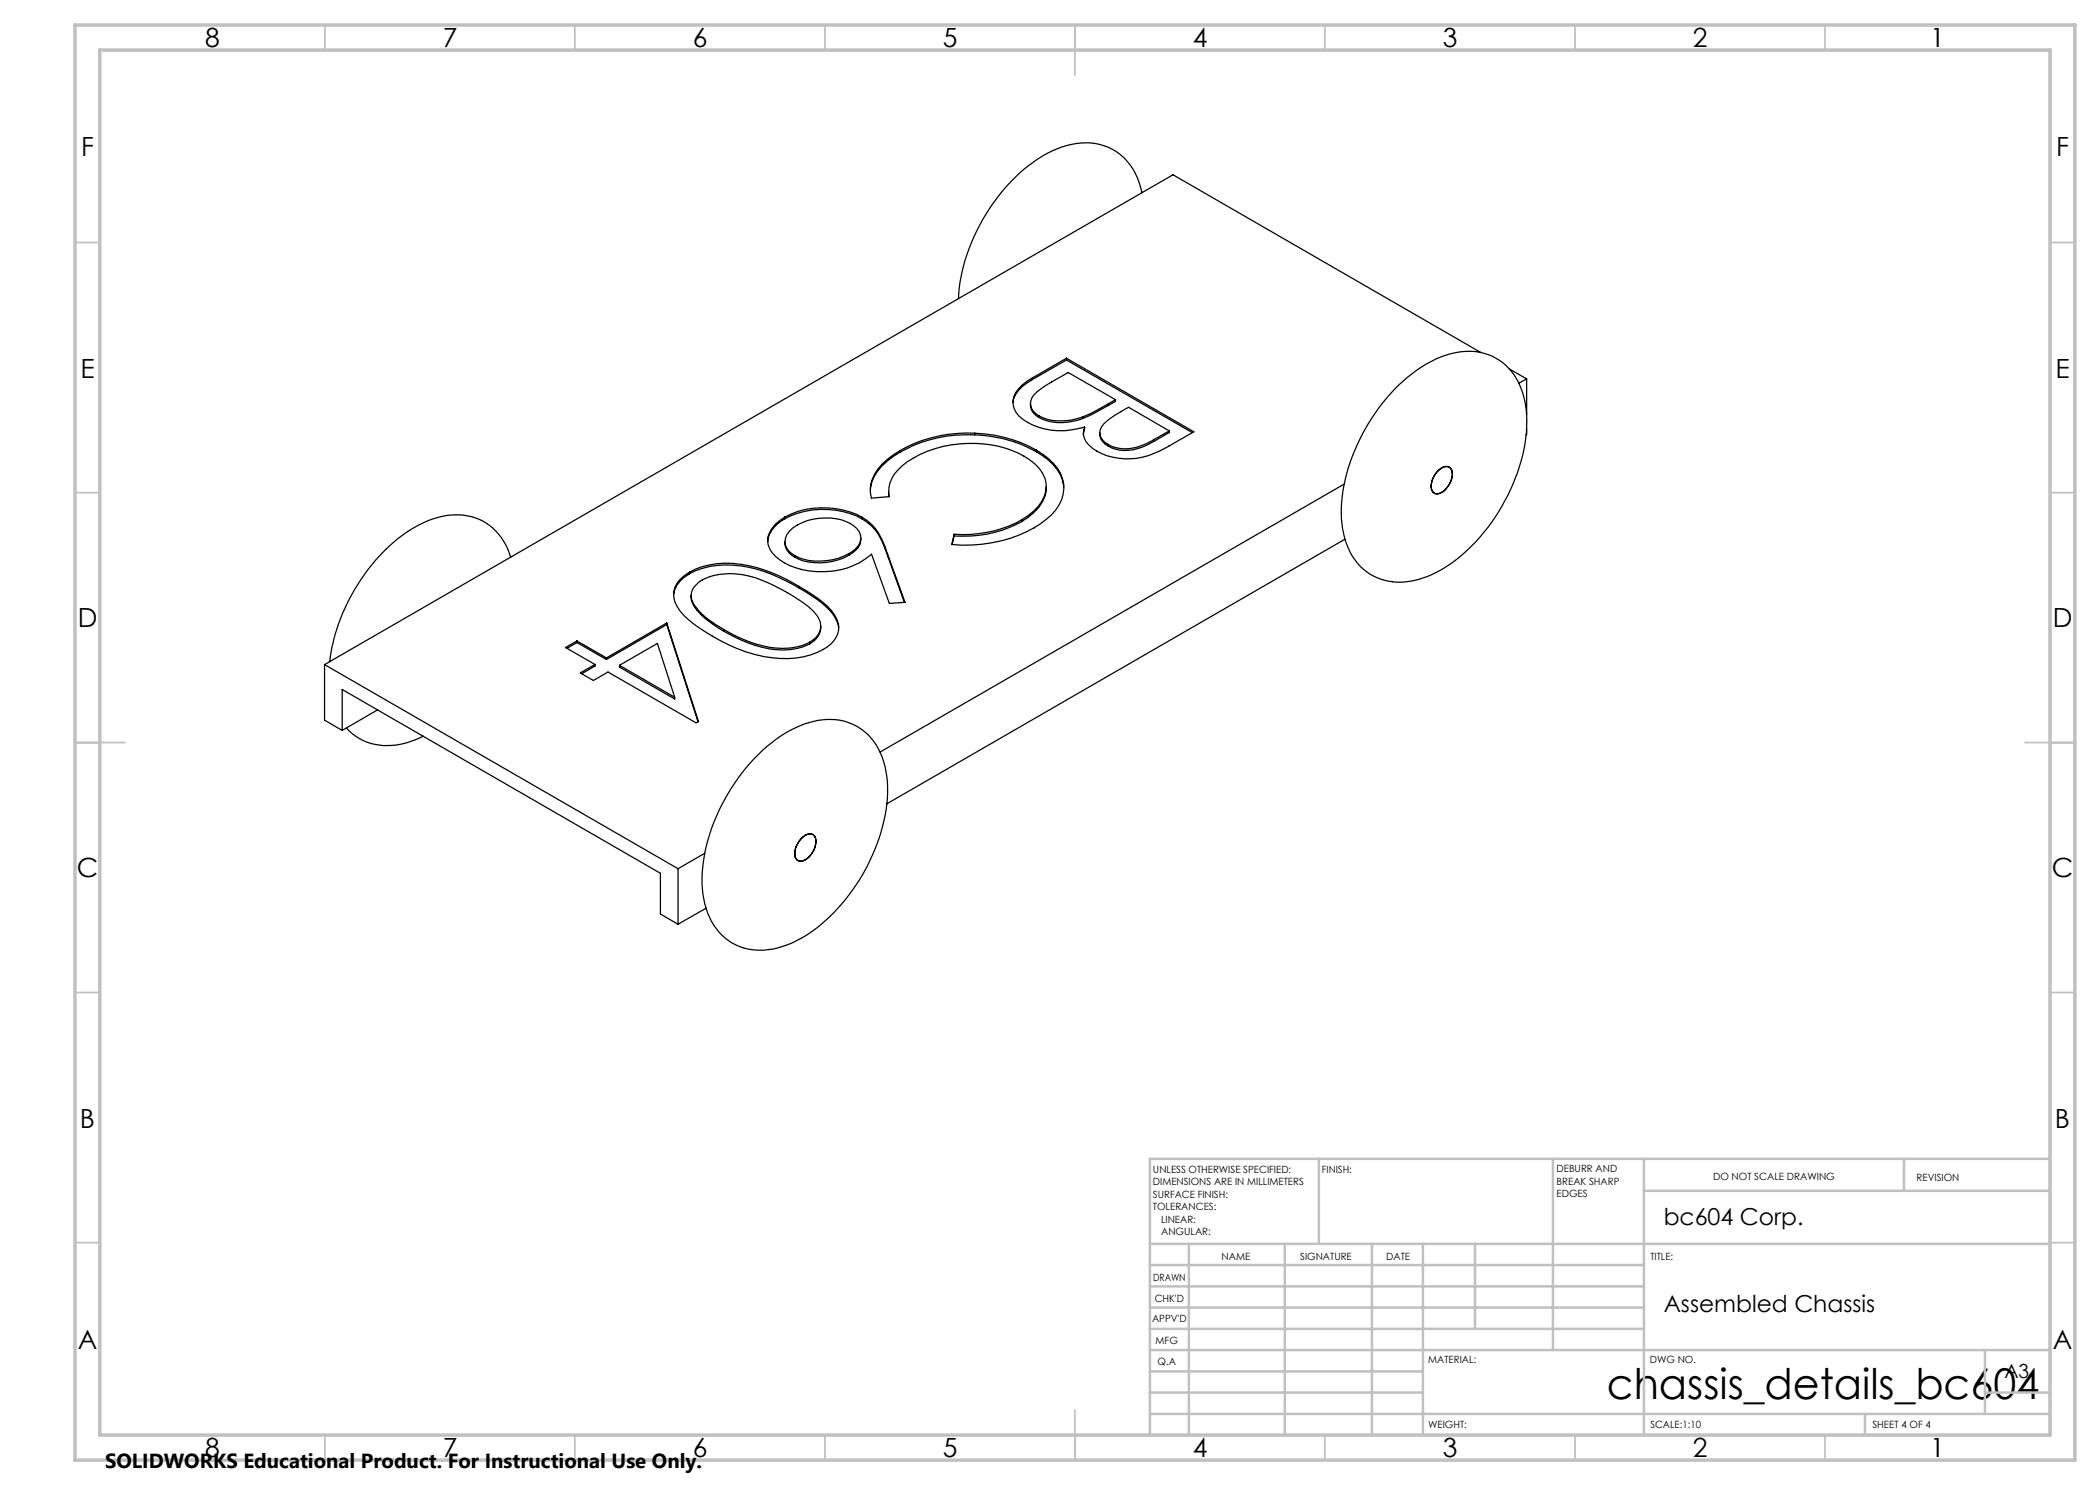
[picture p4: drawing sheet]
<svg xmlns="http://www.w3.org/2000/svg" width="420mm" height="297mm" viewBox="0 0 420 297" stroke-linecap="round" stroke-linejoin="round" font-family="sans-serif">
<g fill="none" stroke="#000" stroke-width=".25">
<path d="M228.4 38.6a11.8 11.8 0 0 0-8.9-9.8 16.7 16.7 0 0 0-12.7 3.5 37.7 37.7 0 0 0-15.1 27.5M213.3 71.6l-6.9 4a6.6 6.6 0 0 0-3.8 4.6 4.7 4.7 0 0 0 2.9 4.3 14.4 14.4 0 0 0 11.4 .9M213.3 71.6l25.5 14.8-5 2.8a14.8 14.8 0 0 1-12.5 1.9 7.2 7.2 0 0 1-4.4-3.4l-.2-.7 .2-1.6M213.3 72l-6.9 3.9a6.7 6.7 0 0 0-3.8 4.5M213.3 72l25.2 14.5M213.3 71.6v.4M223.1 79.9v.4l-5.1 2.8-1.5 .6M223.1 79.9l-9.5-5.4-4.8 2.8a6.2 6.2 0 0 0-2.6 2.8 2.77 2.77 0 0 0 1.6 3.1M223.1 79.9l-3.7 2.1-2.9 1.4M279 77.8a23.1 23.1 0 0 1 13.7-7.5 11.2 11.2 0 0 1 12 8.8 26.3 26.3 0 0 1-1.6 16.5 36.9 36.9 0 0 1-15 18.4 14.4 14.4 0 0 1-12.7 1.5 12.2 12.2 0 0 1-6.9-9.7 31.2 31.2 0 0 1 4-19 41.4 41.4 0 0 1 6.5-9zM296.2 70.5l-61.6-35.5-169.7 97.9M301.9 73.8l3.4 2"/>
<path d="M305.3 75.8l-1.5 .9M305.3 75.8v7.2M177.7 98.4l.1 .9M177.8 99.3a6.7 6.7 0 0 1 2.7-6.2 23.4 23.4 0 0 1 21.9-3 11.9 11.9 0 0 1 6.2 4.7 5.4 5.4 0 0 1-.9 6.4l-.9 1-2.5 1.8M180 90.1a11.5 11.5 0 0 0-5.7 6l-.2 1.2v1.2l.2 1.1 3.5-.3M180 90.4a11.8 11.8 0 0 0-5.7 6l-.2 1.6M180 90.1v.3M194.9 86.6a26.9 26.9 0 0 1 12.4 3.4M194.9 86.6a27.4 27.4 0 0 0-14.9 3.5M194.9 87a27.4 27.4 0 0 0-14.9 3.4M194.9 87a26.9 26.9 0 0 1 12.4 3.3M194.9 86.6v.4"/>
<path d="M206.1 80.7v.3a2.87 2.87 0 0 0 1.7 2.5M207.3 90a10.6 10.6 0 0 1 5.2 5.7 7.5 7.5 0 0 1-3.3 8.2 26.3 26.3 0 0 1-18.8 5l.4-2M207.3 90.3a10.6 10.6 0 0 1 5.2 5.7l.2 1.5M207.3 90v.3M207.8 83.5a10.6 10.6 0 0 0 8.7 .2M207.8 83.2a11 11 0 0 0 8.7 .2M207.8 83.2v.3M209.3 97.3a6.6 6.6 0 0 1-2.5 5.2l-2.5 1.8M216.5 83.4v.3M216.9 85.4l-.2 1.6M220 86.6v.3a2.7 2.7 0 0 0 1.7 2.3M221.7 88.9v.3"/>
<path d="M233.9 86.2v.3l-3.1 1.8a9.3 9.3 0 0 1-8.5 1.3l-.6-.4M233.9 86.2a28.3 28.3 0 0 1-6.5 3.2 7.3 7.3 0 0 1-5.7-.5M233.9 86.2l-8.2-4.7-3 1.8a6.5 6.5 0 0 0-2.7 2.7 2.65 2.65 0 0 0 1.7 2.9M268.8 96.8l-92.8 53.6M287.5 94.2a1.79 1.79 0 0 1 2.6-.5 3.2 3.2 0 0 1-.5 3.6 2.16 2.16 0 0 1-2.9 1.2 3.1 3.1 0 0 1 .3-3.6zM287.6 94.2a1.74 1.74 0 0 1 2.6-.5 3.8 3.8 0 0 1-1.6 4.6 1.34 1.34 0 0 1-2.3-.3 4.1 4.1 0 0 1 1.3-3.8zM305.3 85.8l-.1 1.2M102.1 111.4a11.2 11.2 0 0 0-13.8-8.1 25.7 25.7 0 0 0-13.1 8.7 39.1 39.1 0 0 0-9.3 20.3M136 115.9a13.5 13.5 0 0 1 10.5-3.2 33.1 33.1 0 0 1 15.7 6.1 12.2 12.2 0 0 1 5.2 5.2 4.7 4.7 0 0 1-2.8 5.9 17.3 17.3 0 0 1-11.7 1.4 36 36 0 0 1-16.1-8.1 5.4 5.4 0 0 1-1.9-5.6l.5-.9zM137.9 114.8a18.7 18.7 0 0 1 14.9-.5 42.7 42.7 0 0 1 12.7 7.3 6.6 6.6 0 0 1 2.2 3.9M137.9 114.8a5.9 5.9 0 0 0-3.2 4M137.9 114.4v.4"/>
<path d="M138.2 119.1a3.7 3.7 0 0 0 1.1 2.9M157 103.4a16.8 16.8 0 0 1 15.4 .1M157 103.4a5.9 5.9 0 0 0-3.5 4.8 5.5 5.5 0 0 0 3.3 4.3 16.3 16.3 0 0 0 16.2-.7l1.3-1 3.6 9.9 3.1-.2-4-11.1a10 10 0 0 0-4.6-5.9M157 103.7a5.9 5.9 0 0 0-3.4 4.6M157 103.7a16.8 16.8 0 0 1 15.4 .1M157 103.4v.3M157 108.4v.3a3.3 3.3 0 0 0 2 2.7M159 111.1v.3M169.8 111.1a11.7 11.7 0 0 1-10.8 .3M169.8 110.7a3.5 3.5 0 0 0 2.2-4 6.6 6.6 0 0 0-5.8-3.1 10.6 10.6 0 0 0-8.3 2.6 2.96 2.96 0 0 0 1.1 4.9M169.8 110.7a12 12 0 0 1-10.8 .4M169.8 110.7v.4"/>
<path d="M172.2 107.6a3 3 0 0 1-1.7 3l-.7 .5M172.4 103.8a10 10 0 0 1 4.6 5.9l3.9 10.8M172.4 103.5v.3M190.8 107.2l-.4 1.7M190.8 106.9v.3M204.3 104a23.3 23.3 0 0 1-13.5 2.9M204.3 104.3a24.1 24.1 0 0 1-13.5 2.9M204.3 104v.3M269 107.8l-91.6 53M64.9 132.9v11.1l3.5 2.1M64.9 132.9l70.7 40.8M115.4 128.2l5.9 3.4"/>
<path d="M115.4 128.2l-2.3 1.3 5.9 3.4M115.4 128.5l-2 1.2M115.4 128.5l5.9 3.4M115.4 128.2v.3M119 132.9v.3l-2.7 1.6M121.3 131.6v.3M123.9 133.1v.3l11 6.4v-.4M123.9 133.1l11 6.3M123.9 133.1l7.6-4.4 3.4 10.7M133.3 124.6l6.4 19.7-.5 .3-17.6-10.2-2.9 1.7-2.6-1.5 2.9-1.7M133.3 124.6l-12 7M133.3 124.9l-12 7"/>
<path d="M133.3 124.9l6.3 19.5M133.3 124.6v.3M139.3 122a17.5 17.5 0 0 0 5.5 4.3M139.3 121.7a16.9 16.9 0 0 0 5.5 4.2M139.3 121.7a3.2 3.2 0 0 1 .4-5.2 12.3 12.3 0 0 1 9.9-1.3 35.1 35.1 0 0 1 13.1 7 3.5 3.5 0 0 1 .9 4.8l-.4 .5-1.2 .9M139.3 121.7v.3M144.8 126.3a22.3 22.3 0 0 0 13.7 3.6 9.8 9.8 0 0 0 3.5-1.1M144.8 125.9a22 22 0 0 0 13.7 3.6 9.8 9.8 0 0 0 3.5-1.1M144.8 125.9v.4M162 128.4v.4M164.1 125.3a3.7 3.7 0 0 1-2.1 3.5M68.4 146.1v-8.2l63.7 36.8v8.1l3.5 2.1"/>
<path d="M69.3 145.6a11.2 11.2 0 0 0 11.8 3l3.5-1.4M75.5 142l-7.1 4.1M152.5 150a21.4 21.4 0 0 1 12.9-6.1 11.1 11.1 0 0 1 11.3 8.5 25.3 25.3 0 0 1-.9 15.2 38 38 0 0 1-15.1 19.8 15.8 15.8 0 0 1-11.4 2.4 11.7 11.7 0 0 1-8.5-10 29.3 29.3 0 0 1 2.6-16.7 40 40 0 0 1 9.1-13.1zM135.6 173.7v11.2M140.9 170.7l-5.3 3M160.2 167.8a2.19 2.19 0 0 1 2.4-.9 2.1 2.1 0 0 1 .4 2.5 3.9 3.9 0 0 1-2.8 2.9 1.44 1.44 0 0 1-1.2-2.1l.2-.8zM160.5 167.5a1.46 1.46 0 0 1 2.6 .1 4.2 4.2 0 0 1-2.9 4.7 1.35 1.35 0 0 1-1.2-1.8 4.7 4.7 0 0 1 1.5-3zM141.2 181.6l-5.6 3.3"/>
</g>
<g fill="none" stroke="#c0c0c0" stroke-width=".35">
<path d="M65 5v5M115 5v5M165 5v5M215 5v10M265 5v5M315 5v5M365 5v5M15 48.5h5M410 48.5h5M15 98.5h5M410 98.5h5M15 148.5h10"/>
<path d="M405 148.5h10M15 198.5h5M410 198.5h5M15 248.5h5M410 248.5h5M65 287v5M115 287v5M165 287v5M215 282v10M265 287v5M315 287v5M365 287v5"/>
</g>
<g fill="none" stroke="#c0c0c0" stroke-width=".5">
<path d="M263.8 231.8v17M310.6 231.8v38.2M328.8 231.8v55.2M328.8 238.2h81.2M380.8 231.8v6.4M410 231.8h-180v55.2M230 248.8h180M230 257.3h98.8M230 253h98.8M237.8 248.8v38.2M257 248.8v38.2M274.4 248.8v38.2"/>
<path d="M284.6 248.8v38.2M295 248.8v17M230 265.8h98.8M230 261.5h98.8M230 278.5h54.6M230 274.3h54.6M230 270h180M397 278.5h13M397 270v12.8M230 282.8h180M373 282.8v4.2"/>
</g>
<path d="M15 5h400v287h-400zM20 10h390v277h-390z" fill="none" stroke="#c0c0c0" stroke-width=".7"/>
<text font-size="8.5" x="321.4" y="279.7">chassis_details_bc604</text>
<g font-size="5.3">
<text x="41" y="9.5">8</text>
<text x="88.5" y="9.5">7</text>
<text x="138.5" y="9.5">6</text>
<text x="188.5" y="9.5">5</text>
<text x="238.5" y="9.5">4</text>
<text x="288.5" y="9.5">3</text>
<text x="338.5" y="9.5">2</text>
<text x="386" y="9.5">1</text>
<text x="16.2" y="31.2">F</text>
<text x="411.2" y="31.2">F</text>
<text x="16.1" y="75.5">E</text>
<text x="411.1" y="75.5">E</text>
<text x="15.5" y="125.5">D</text>
<text x="410.5" y="125.5">D</text>
<text x="15.4" y="175.5">C</text>
<text x="410.4" y="175.5">C</text>
<text x="16" y="225.5">B</text>
<text x="411" y="225.5">B</text>
<text x="15.5" y="269.7">A</text>
<text x="410.5" y="269.7">A</text>
<text x="41" y="291.5">8</text>
<text x="88.5" y="291.5">7</text>
<text x="138.5" y="291.5">6</text>
<text x="188.5" y="291.5">5</text>
<text x="238.5" y="291.5">4</text>
<text x="288.5" y="291.5">3</text>
<text x="338.5" y="291.5">2</text>
<text x="386" y="291.5">1</text>
</g>
<g font-size="4.7">
<text x="332.7" y="244.9">bc604 Corp.</text>
<text x="332.7" y="262.3">Assembled Chassis</text>
</g>
<text font-size="4.1" x="21" y="293.7">SOLIDWORKS Educational Product. For Instructional Use Only.</text>
<text font-size="3.9" x="400.9" y="275.5">A3</text>
<g font-size="2">
<text x="230.6" y="234.6">UNLESS OTHERWISE SPECIFIED:</text>
<text x="230.6" y="237.1">DIMENSIONS ARE IN MILLIMETERS</text>
<text x="230.6" y="239.6">SURFACE FINISH:</text>
<text x="264.4" y="234.6">FINISH:</text>
<text x="311.3" y="234.5">DEBURR AND</text>
<text x="311.3" y="237">BREAK SHARP</text>
<text x="311.3" y="239.5">EDGES</text>
<text x="342.6" y="236">DO NOT SCALE DRAWING</text>
<text x="383.3" y="236.2">REVISION</text>
<text x="230.6" y="242.1">TOLERANCES:</text>
<text x="232.2" y="244.6">LINEAR:</text>
<text x="232.2" y="247.1">ANGULAR:</text>
<text x="244.3" y="252">NAME</text>
<text x="260" y="251.9">SIGNATURE</text>
<text x="277.2" y="251.9">DATE</text>
<text x="330.1" y="251.9">TITLE:</text>
<text x="230.6" y="256.1">DRAWN</text>
<text x="230.9" y="260.3">CHK'D</text>
<text x="230.4" y="264.4">APPV'D</text>
<text x="231.1" y="268.8">MFG</text>
<text x="231.5" y="273">Q.A</text>
<text x="285.6" y="272.5">MATERIAL:</text>
<text x="330" y="272.5">DWG NO.</text>
<text x="285.6" y="285.5">WEIGHT:</text>
<text x="330.1" y="285.6">SCALE:1:10</text>
<text x="374.5" y="285.6">SHEET 4 OF 4</text>
</g>
</svg>
